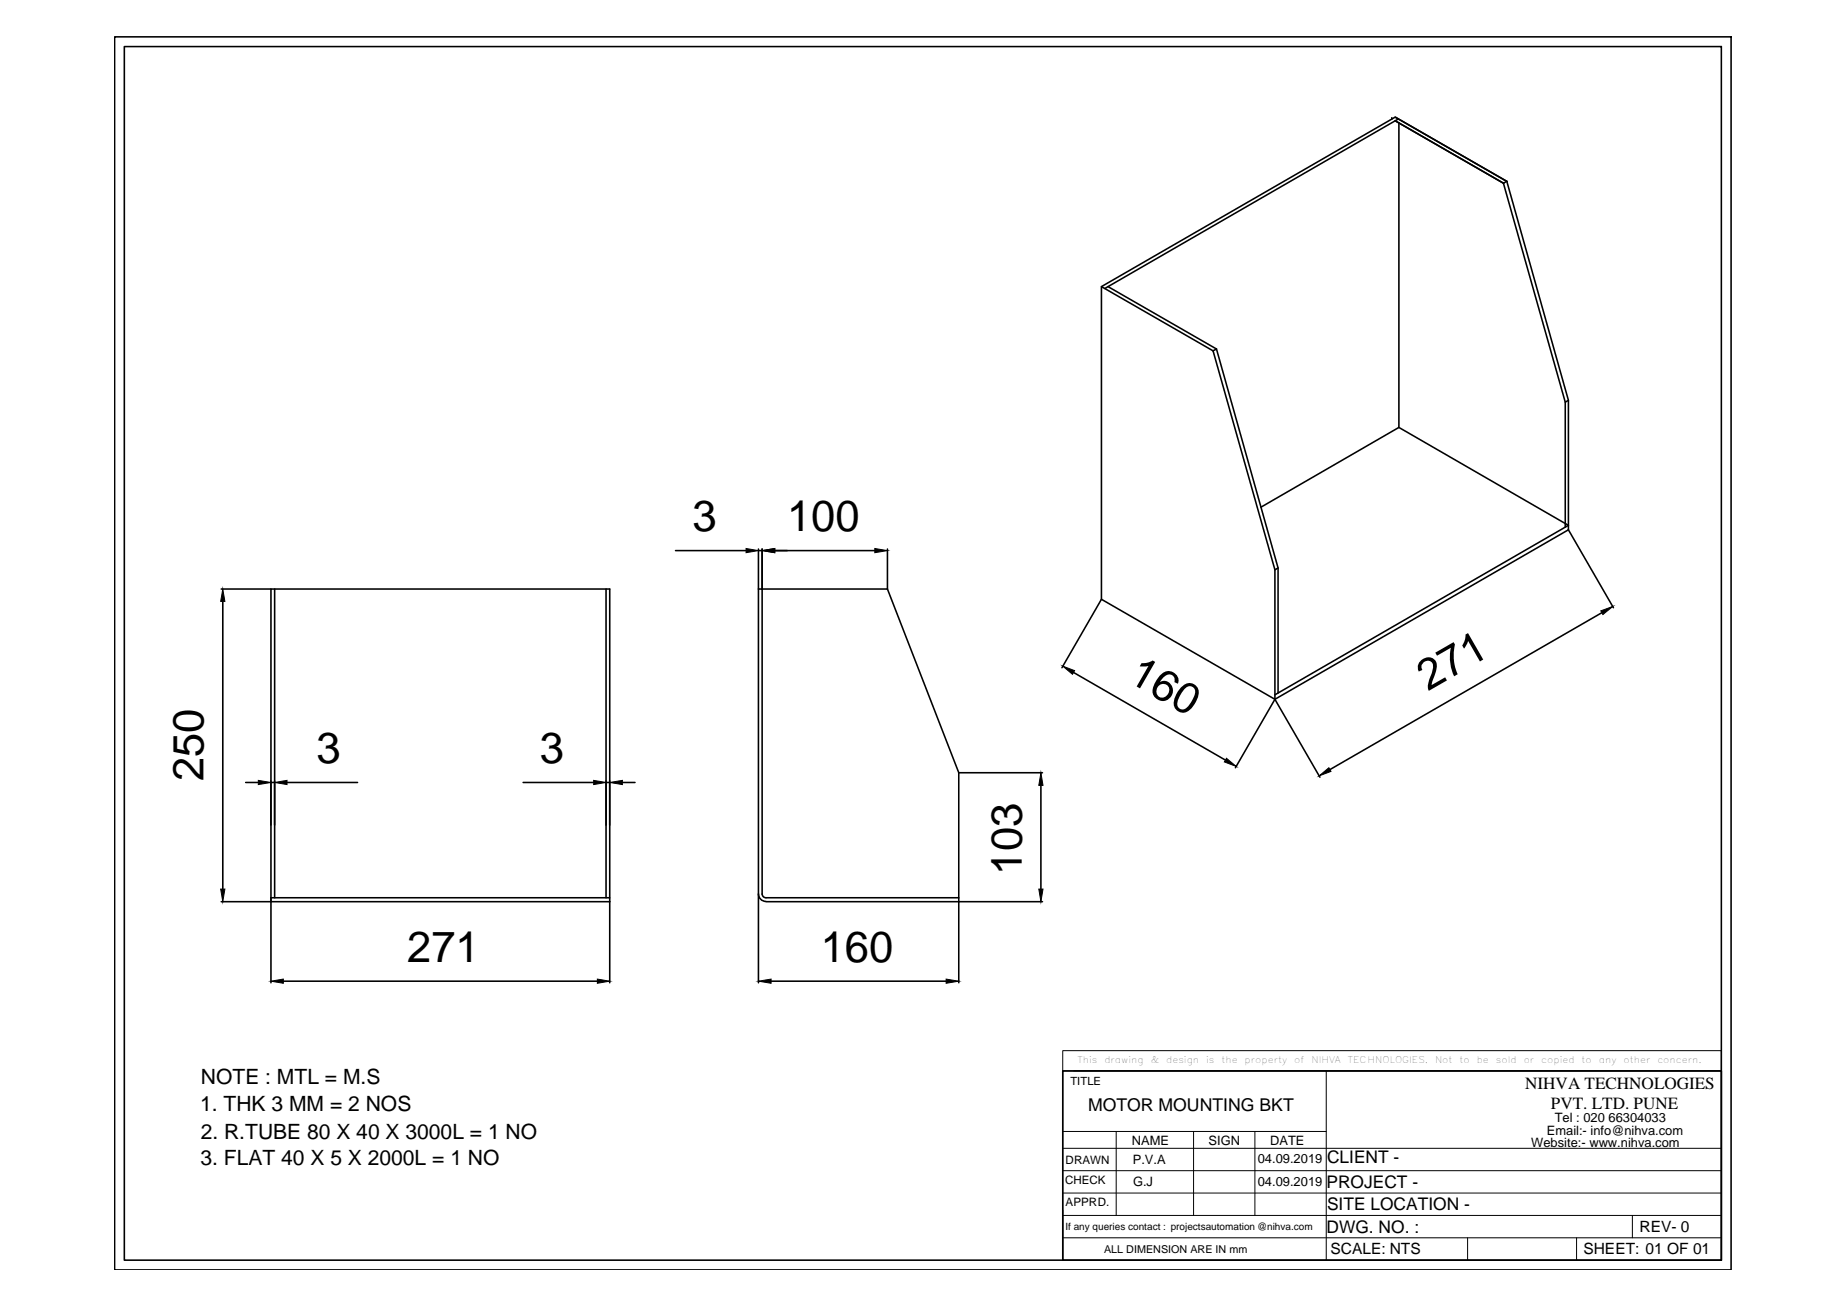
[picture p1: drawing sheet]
<svg xmlns="http://www.w3.org/2000/svg" width="297mm" height="210mm" viewBox="0 0 297 210" stroke-linecap="round" stroke-linejoin="round" font-family="sans-serif">
<!-- layer: 0 -->
<g fill="none" stroke="#000" stroke-width=".25">
<path d="M18.4 5.9h260v198.4h-260zM20 7.5h256.8v195.2h-256.8zM223.8 19.1h.1M224.4 18.8l17.9 10.4M224.4 19.4l17.4 10.1M224.9 19.1l-47.2 27.3M225 19.8v48.9l-22.2 12.9M242.3 29.2l-17.9-10.4-47.3 27.3v50.3M242.3 29.2l9.9 35.2v20.8M242.3 29.2l-.5 .3 9.9 35.2v20.1M177.1 46.1l18 10.3M178.2 46.1l17.4 10"/>
<path d="M195.1 56.4l9.9 35.3v20.8M195.6 56.1l9.9 35.3v20.1M195.6 56.1l-.5 .3M225 68.7l27.2 15.8-47.2 27.3M252.2 64.4l-.5 .3M35.6 94.7h8M35.8 96.7v46.3M44.2 94.7v49.7M97.5 94.7v49.7M108.6 88.6h11.4M122 94.7h.6v49.1M122 88.3v69.8"/>
<path d="M122 88.6h.6M122.6 88.3v6.4h20.1M124.6 88.6h16.1M142.7 94.7l11.5 29.6v20.1M142.7 88.3v6.4M177.1 96.4l-6.3 11M205.5 91.4l-.5 .3M252.2 85.2l-47.2 27.3-27.9-16.1M252.2 85.2l7.3 12.5M257.6 98.6l-43.7 25.2M172.6 108.2l24.5 14.1M205 112.5l7.3 12.5"/>
<path d="M205 112.5l-6.3 11M39.5 125.9h2M43.6 125.6v7.1M43.6 125.9h.6M46.2 125.9h11.3M84.1 125.9h11.4M97.5 125.9h.6M100.1 125.9h2M154.2 124.3h13.5M167.4 126.3v16.7M35.6 145h62.5M43.6 145v-50.3h54.5v63.4"/>
<path d="M45.6 157.8h50.5M98.1 144.4h-54.5v13.7M122 143.8a1.21 1.21 0 0 0 1.2 1.2M122.6 143.8a.61 .61 0 0 0 .6 .6h31v.6h-31M124 157.8h28.2M167.7 145h-13.5v13.1M170.9 172.3h105.9v30.4h-105.9z"/>
</g>
<g fill="#000" stroke="#000" stroke-width=".16">
<path d="M35.8 94.7l.4 2h-.7zM120 88.2l2 .4-2 .3zM122.6 88.6l2-.4v.7zM140.7 88.2l2 .4-2 .3zM257.4 98.3l2-.8-1.6 1.3zM170.9 107.1l1.9 .8-.3 .6zM41.5 125.5l2.1 .4-2.1 .3zM44.2 125.9l2-.4v.7zM95.5 125.5l2 .4-2 .3zM98.1 125.9l2-.4v.7zM167.4 124.3l.3 2h-.6zM197.2 122l1.6 1.3-1.9-.7z"/>
<path d="M212.1 124.8l1.6-1.3 .4 .6zM35.5 143h.7l-.4 2zM43.6 157.8l2-.3v.7zM96.1 157.5l2 .3-2 .4zM122 157.8l2-.3v.7zM152.2 157.5l2 .3-2 .4zM167.1 143h.6l-.3 2z"/>
</g>
<g fill="none" stroke="#000" stroke-width=".16">
<path d="M170.9 169h105.9v3.3h-105.9zM170.9 172.3v30.4M172.7 172.3h104.1M213.3 172.3v30.4M170.9 195.5h105.9M170.9 191.9h105.9M170.9 188.3h105.9M170.9 184.7h105.9M170.9 182h42.4M170.9 199.1h105.9M179.5 182v13.5M192 182v13.5"/>
<path d="M201.8 182v13.5M236 199.1v3.6M253.5 199.1v3.6M262.5 195.5v3.6"/>
</g>
<g font-size="7">
<text x="111.4" y="85.4">3</text>
<text x="126.6" y="85.4">100</text>
<text x="181.2" y="109.5" transform="rotate(30 181.2 109.5)">160</text>
<text x="229.6" y="111.2" transform="rotate(-30 229.6 111.2)">271</text>
<text x="32.7" y="125.7" transform="rotate(-90 32.7 125.7)">250</text>
<text x="50.9" y="122.8">3</text>
<text x="86.8" y="122.8">3</text>
<text x="164.3" y="140.8" transform="rotate(-90 164.3 140.8)">103</text>
<text x="65.5" y="154.8">271</text>
<text x="132" y="154.7">160</text>
</g>
<g font-size="3.4">
<text x="32.2" y="178.7">1. THK 3 MM = 2 NOS</text>
<text x="32.3" y="174.3">NOTE : MTL = M.S</text>
<text x="32.3" y="183.2">2. R.TUBE 80 X 40 X 3000L = 1 NO</text>
<text x="32.2" y="187.5">3. FLAT 40 X 5 X 2000L = 1 NO</text>
</g>
<g font-size="2.8">
<text x="175" y="178.7">MOTOR MOUNTING BKT</text>
<text x="245.3" y="175.2">NIHVA TECHNOLOGIES</text>
<text x="249.4" y="178.3">PVT. LTD. PUNE</text>
<text x="213.3" y="191.1">PROJECT -</text>
<text x="213.4" y="187">CLIENT -</text>
<text x="213.4" y="194.6">SITE LOCATION -</text>
<text x="213.3" y="198.2">DWG. NO. :</text>
</g>
<g font-size="2.5">
<text x="214" y="201.8">SCALE: NTS</text>
<text x="254.6" y="201.8">SHEET: 01 OF 01</text>
<text x="263.7" y="198.1">REV- 0</text>
</g>
<g font-size="2.1">
<text x="182" y="184.2">NAME</text>
<text x="194.4" y="184.2">SIGN</text>
<text x="204.3" y="184.2">DATE</text>
<text x="246.3" y="184.4">Website:- www.nihva.com</text>
<text x="248.8" y="182.5">Email:- info@nihva.com</text>
<text x="250" y="180.4">Tel : 020 66304033</text>
<text x="182.2" y="187.2">P.V.A</text>
<text x="182.2" y="190.8">G.J</text>
<text x="202.3" y="187">04.09.2019</text>
<text x="202.3" y="190.8">04.09.2019</text>
</g>
<g font-size="1.9">
<text x="171.3" y="190.5">CHECK</text>
<text x="171.4" y="187.3">DRAWN</text>
<text x="171.4" y="194">APPRD.</text>
</g>
<text font-size="1.8" x="172.1" y="174.6">TITLE</text>
<text font-size="1.7" x="177.6" y="201.5">ALL DIMENSION ARE IN mm</text>
<text font-size="1.6" x="171.3" y="197.8">If any queries contact : projectsautomation @nihva.com</text>
<g font-size="1.5">
<text x="173.3" y="171">This</text>
<text x="177.6" y="171">drawing</text>
<text x="185.1" y="171">&amp;</text>
<text x="187.5" y="171">design</text>
<text x="194" y="171">is</text>
<text x="196.4" y="171">the</text>
<text x="200.2" y="171">property</text>
<text x="208.2" y="171">of</text>
<text x="210.9" y="171">NIHVA</text>
<text x="216.8" y="171">TECHNOLOGIES.</text>
<text x="230.8" y="171">Not</text>
<text x="234.7" y="171">to</text>
<text x="237.5" y="171">be</text>
<text x="240.6" y="171">sold</text>
<text x="245" y="171">or</text>
<text x="247.9" y="171">copied</text>
<text x="254.4" y="171">to</text>
<text x="257.1" y="171">any</text>
<text x="261.1" y="171">other</text>
<text x="266.5" y="171">concern.</text>
</g>
</svg>
